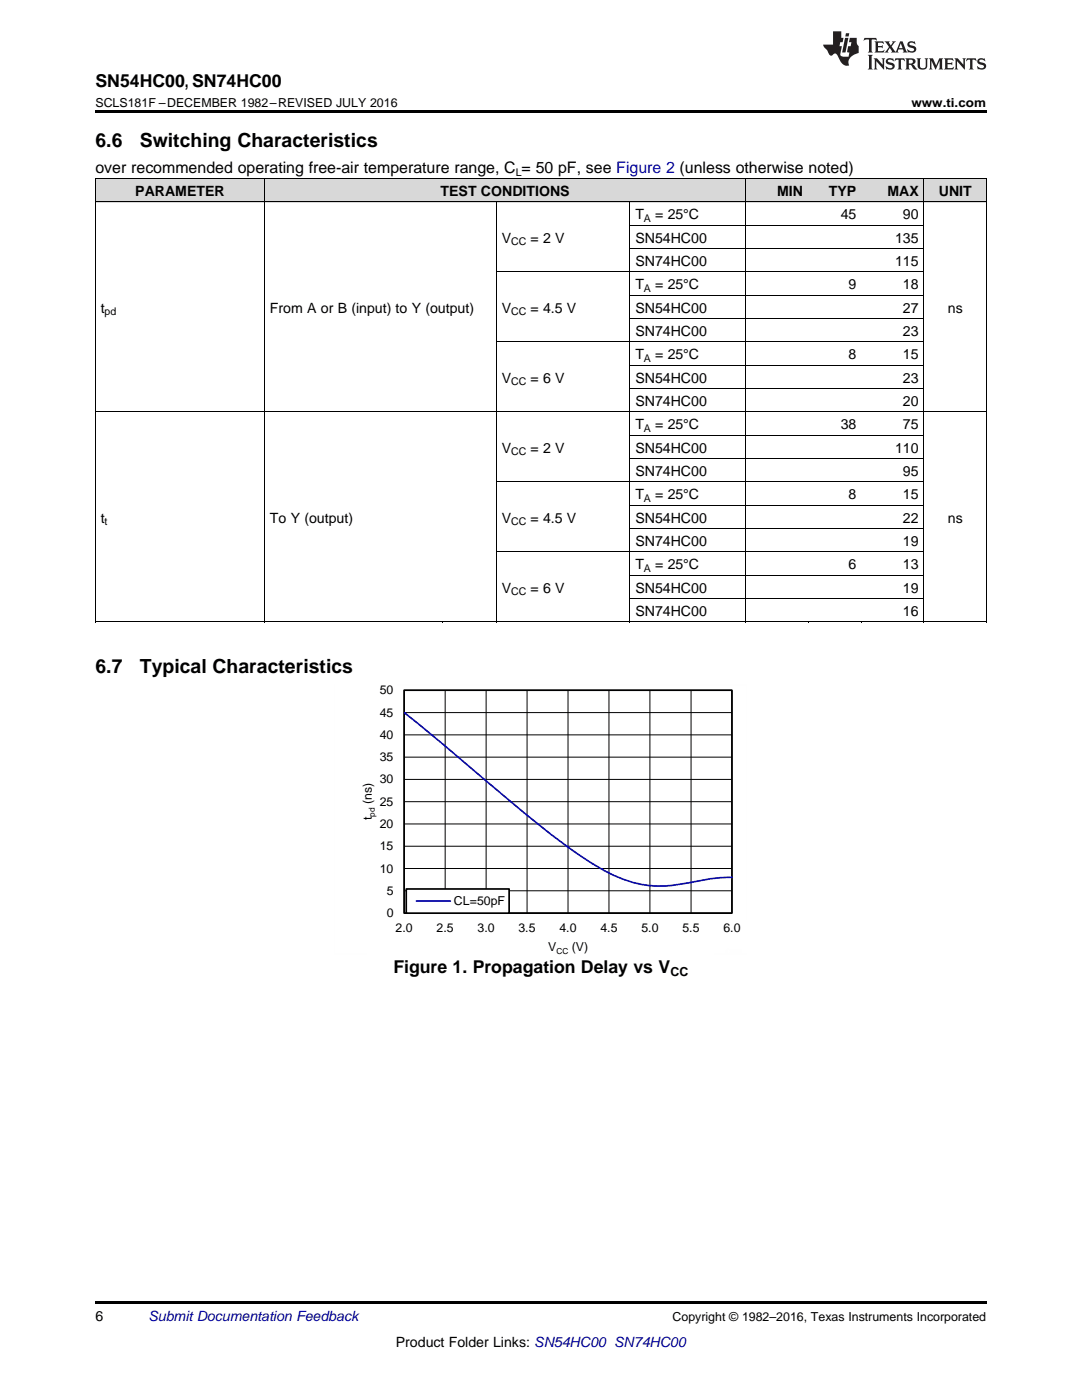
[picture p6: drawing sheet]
<svg xmlns="http://www.w3.org/2000/svg" width="216mm" height="279mm" viewBox="0 0 216 279" stroke-linecap="round" stroke-linejoin="round" font-family="sans-serif">
<g fill="#d8d8d8">
<path d="M19 35.7h12.5v4.7h-12.5z"/>
<path d="M31.5 35.7h21.3v4.7h-21.3z"/>
<path d="M52.8 35.7h35.6v4.7h-35.6z"/>
<path d="M88.4 35.7h10.7v4.7h-10.7z"/>
<path d="M99.1 35.7h26.6v4.7h-26.6z"/>
<path d="M125.7 35.7h23.1v4.7h-23.1z"/>
<path d="M148.8 35.7h12.5v4.7h-12.5z"/>
<path d="M161.3 35.7h10.6v4.7h-10.6z"/>
<path d="M171.9 35.7h12.5v4.7h-12.5z"/>
<path d="M184.4 35.7h12.4v4.7h-12.4z"/>
</g>
<path d="M19 259.7h177.8v.5h-177.8z" fill="#000"/>
<g fill="none" stroke="#000" stroke-width=".2">
<path d="M80.7 137.8h65.4v44.4h-65.4zM88.8 137.8v44.4M97 137.8v44.4M105.2 137.8v44.4M113.3 137.8v44.4M121.5 137.8v44.4M129.7 137.8v44.4M137.9 137.8v44.4M80.7 160h65.4M80.7 155.5h65.4M80.7 151.1h65.4M80.7 146.7h65.4"/>
<path d="M80.7 142.2h65.4M80.7 177.8h65.4M80.7 173.3h65.4M80.7 168.9h65.4M80.7 164.4h65.4"/>
</g>
<path d="M80.6 137.7h65.4v44.5h-65.4z" fill="none" stroke="#000" stroke-width=".34"/>
<path d="M80.6 142.2l5.8 4.6 11.8 10a189.1 189.1 0 0 0 20.2 15.7 23.9 23.9 0 0 0 15 4.3l1.4-.2a62.4 62.4 0 0 1 11.3-1.5" fill="none" stroke="#00f" stroke-width=".34"/>
<path d="M81.1 177.4h20.5v4.8h-20.5z" fill-rule="evenodd" fill="#fff"/>
<path d="M81.1 177.4h20.5v4.8h-20.5z" fill="none" stroke="#000" stroke-width=".34"/>
<path d="M83.1 179.8h6.8" fill="none" stroke="#00f" stroke-width=".34"/>
<path d="M66.7 136.7v53.8M79.3 136.7h69.7M149 136.7v46.7M66.7 190.5h6.4M142.6 190.5h6.4" fill="none" stroke="#fefefe" stroke-width=".2" stroke-dasharray=".4 .1" stroke-linecap="butt"/>
<g fill="none" stroke="#000" stroke-width=".2">
<path d="M19 35.6h177.8M19.1 35.7v88.5M52.8 35.7v88.5M148.8 35.7v88.5M184.3 35.7v88.5M196.8 35.7v88.5M19 40.3h177.8M99 40.3v83.9M99.1 54.3h85.3M125.7 40.3v83.9M125.7 58.9h58.7M125.7 49.6h58.7"/>
<path d="M125.7 45h58.7M99.1 68.2h85.3M125.7 77.6h58.7M125.7 72.9h58.7M125.7 63.6h58.7M19 82.2h177.8M99.1 96.2h85.3M125.7 91.5h58.7M125.7 86.9h58.7M99.1 110.2h85.3M125.7 119.5h58.7M125.7 114.8h58.7"/>
<path d="M125.7 105.5h58.7M125.7 100.8h58.7M19 124.1h177.8"/>
</g>
<path d="M19 22h177.8v.5h-177.8zM19 124.1l.2 .1zM52.7 124.1l.1 .1zM88.3 124.1l.1 .1zM99 124.1l.1 .1zM125.6 124.1l.1 .1zM148.7 124.1l.1 .1zM161.2 124.1l.1 .1zM171.8 124.1l.1 .1zM184.3 124.1l.1 .1zM196.7 124.1l.1 .1z" fill="#000"/>
<g fill="#231f20">
<path d="M172.5 7.6l-.1 .5 .4-.2h.6v.1v2.1l-.2 .4h.9l-.2-.4v-2.1l.1-.1h.5l.5 .2-.2-.5zM174.5 8.3l.2 .3v1.5l-.2 .4h1.8l.2-.6a1.04 1.04 0 0 1-1.3 .2v-.7h.6l.3 .2v-.6l-.3 .2h-.6v-.6l.8-.1 .4 .3-.2-.5zM176.5 8.3l.9 1.1-.9 1.1h.8l-.2-.2 .4-.7 .5 .7-.2 .2h1.5l-.2-.2 .2-.4h.9l.1 .4-.2 .2h1l-.3-.3-.7-1.9h-.5l-.9 2-.8-1 .9-1h-.8l.1 .3-.4 .5-.3-.6 .1-.2zM179.7 8.6l.4 1h-.7zM181.3 8.4a.63 .63 0 0 0-.2 .7 .63 .63 0 0 0 .6 .4l.6 .2 .1 .2a.75 .75 0 0 1-.7 .4 .75 .75 0 0 1-.6-.5l.1 .7 .1-.1a1.11 1.11 0 0 0 1.5-.6 1.13 1.13 0 0 0-1.2-.8l-.1-.4a1.04 1.04 0 0 1 1.2 .2l-.2-.5-.2 .1-.4-.2zM173.2 10.9l.2 .4v2.2l-.2 .4h1l-.3-.4v-2.2l.3-.4zM174.3 11.6l.3 .4v1.5l-.3 .4h.8l-.2-.4v-1.3l1.5 1.7v-1.9l.2-.4h-.7l.2 .4v.9l-1.1-1.3zM177 11.8a.62 .62 0 0 0-.2 .7 .62 .62 0 0 0 .6 .4l.6 .1 .1 .3a.76 .76 0 0 1-.7 .3 .76 .76 0 0 1-.7-.4l.2 .7 .1-.1a1.11 1.11 0 0 0 1.5-.6 1.13 1.13 0 0 0-1.2-.8l-.1-.4a1.04 1.04 0 0 1 1.2 .2l-.2-.6-.2 .1-.5-.1zM178.7 11.6l-.2 .6a.61 .61 0 0 1 .8-.3v1.6l-.2 .4h.9l-.2-.4v-1.6a.63 .63 0 0 1 .7 .3l-.1-.6zM180.6 11.6l.3 .4v1.5l-.3 .4h1l-.2-.2-.1-.8 .6 .2a.76 .76 0 0 0 1.2 .7l-1-1a.58 .58 0 0 0 .6-.5 .58 .58 0 0 0-.5-.6zM181.4 11.9h.1a.45 .45 0 0 1 .5 .1 .45 .45 0 0 1 .1 .5l-.8 .2zM182.9 11.6l.2 .2a2.17 2.17 0 0 0 .3 1.9 .99 .99 0 0 0 1.6-.6v-1.1l.2-.4h-.7l.2 .2a1.92 1.92 0 0 1-.2 1.8 .6 .6 0 0 1-.9-.5v-1.1l.2-.4zM185.4 11.6l.2 .4v1.5l-.2 .4h.7l-.2-.4v-1.4l.8 1.8 .8-1.8v1.4l-.2 .4h.9l-.2-.4v-1.5l.2-.4h-.8l-.6 1.5-.6-1.5zM188.4 11.6l.2 .4v1.5l-.2 .4h1.8l.1-.6a1.04 1.04 0 0 1-1.2 .1v-.6h.5l.4 .2v-.6l-.4 .2h-.5v-.7h.8l.3 .3-.1-.6zM190.5 11.6l.2 .4v1.5l-.2 .4h.7l-.2-.4v-1.3l1.5 1.7v-1.9l.2-.4h-.7l.2 .4v.9l-1.1-1.3zM192.9 11.6l-.1 .6a.61 .61 0 0 1 .7-.3l.1 1.6-.3 .4h1l-.3-.4 .1-1.6a.63 .63 0 0 1 .7 .3l-.1-.6zM195.2 11.8a.62 .62 0 0 0-.2 .7 .62 .62 0 0 0 .6 .4l.6 .1 .1 .3a.76 .76 0 0 1-.7 .3 .76 .76 0 0 1-.6-.4l.1 .7 .1-.1a1.11 1.11 0 0 0 1.6-.6 1.13 1.13 0 0 0-1.3-.8l-.1-.4a1.04 1.04 0 0 1 1.2 .2l-.1-.6-.2 .1-.5-.1z"/>
<path d="M166.2 6.3v2.6h-1.9v.4l.8 .9a.91 .91 0 0 0 1 .8 .56 .56 0 0 1 .5-.3 .56 .56 0 0 1 .5 .3l.4 .8a1.53 1.53 0 0 0 1.9 1.2 1.54 1.54 0 0 1 1-2.1l.9-.3v-1.4a1.52 1.52 0 0 1-.4-1.6h-1.3l-.2 .8h.5l-.2 .8h-.5l-.1 1v.2l.4 .1-.2 .8a1.93 1.93 0 0 1-1.6-.3l.3-1.8h-.5l.2-.8h.4l.2-.8h-.4v-1.3zM168.6 7.6l-.6 2.9h.7l.6-2.9zM168.8 6.6l-.1 .7h.6l.2-.7z"/>
</g>
<g font-size="3.9">
<text x="19" y="29.3">6.6</text>
<text x="27.9" y="29.3">Switching Characteristics</text>
<text x="19" y="134.3">6.7</text>
<text x="27.9" y="134.3">Typical Characteristics</text>
</g>
<g font-size="3.5">
<text x="19" y="17.3">SN54HC00, SN74HC00</text>
<text x="78.5" y="194.2">Figure 1. Propagation Delay vs V</text>
</g>
<text font-size="3.2" x="19" y="34.4">over recommended operating free-air temperature range, C = 50 pF, see Figure 2 (unless otherwise noted)</text>
<g font-size="2.8">
<text x="27" y="39.1">PARAMETER</text>
<text x="87.9" y="39.1">TEST CONDITIONS</text>
<text x="155" y="39.1">MIN</text>
<text x="165.4" y="39.1">TYP</text>
<text x="177.1" y="39.1">MAX</text>
<text x="187.3" y="39.1">UNIT</text>
<text x="126.8" y="43.7">T</text>
<text x="130.7" y="43.7">= 25°C</text>
<text x="167.7" y="43.7">45</text>
<text x="180.2" y="43.7">90</text>
<text x="100.1" y="48.4">V</text>
<text x="105.9" y="48.4">= 2 V</text>
<text x="126.8" y="48.4">SN54HC00</text>
<text x="126.8" y="53.1">SN74HC00</text>
<text x="178.6" y="48.4">135</text>
<text x="178.6" y="53.1">115</text>
<text x="126.8" y="57.7">T</text>
<text x="130.7" y="57.7">= 25°C</text>
<text x="169.3" y="57.7">9</text>
<text x="180.2" y="57.7">18</text>
<text x="20.1" y="62.4">t</text>
<text x="53.9" y="62.4">From A or B (input) to Y (output)</text>
<text x="100.1" y="62.4">V</text>
<text x="105.9" y="62.4">= 4.5 V</text>
<text x="126.8" y="62.4">SN54HC00</text>
<text x="180.2" y="62.4">27</text>
<text x="189.1" y="62.4">ns</text>
<text x="126.8" y="67">SN74HC00</text>
<text x="126.8" y="71.7">T</text>
<text x="130.7" y="71.7">= 25°C</text>
<text x="169.3" y="71.7">8</text>
<text x="180.2" y="67">23</text>
<text x="180.2" y="71.7">15</text>
<text x="100.1" y="76.3">V</text>
<text x="105.9" y="76.3">= 6 V</text>
<text x="126.8" y="76.3">SN54HC00</text>
<text x="180.2" y="76.3">23</text>
<text x="126.8" y="81">SN74HC00</text>
<text x="180.2" y="81">20</text>
<text x="126.8" y="85.7">T</text>
<text x="130.7" y="85.7">= 25°C</text>
<text x="167.7" y="85.7">38</text>
<text x="180.2" y="85.7">75</text>
<text x="100.1" y="90.3">V</text>
<text x="105.9" y="90.3">= 2 V</text>
<text x="126.8" y="90.3">SN54HC00</text>
<text x="126.8" y="95">SN74HC00</text>
<text x="178.6" y="90.3">110</text>
<text x="180.2" y="95">95</text>
<text x="126.8" y="99.6">T</text>
<text x="130.7" y="99.6">= 25°C</text>
<text x="169.3" y="99.6">8</text>
<text x="180.2" y="99.6">15</text>
<text x="20.1" y="104.3">t</text>
<text x="53.9" y="104.3">To Y (output)</text>
<text x="100.1" y="104.3">V</text>
<text x="105.9" y="104.3">= 4.5 V</text>
<text x="126.8" y="104.3">SN54HC00</text>
<text x="180.2" y="104.3">22</text>
<text x="189.1" y="104.3">ns</text>
<text x="126.8" y="108.9">SN74HC00</text>
<text x="126.8" y="113.6">T</text>
<text x="130.7" y="113.6">= 25°C</text>
<text x="169.3" y="113.6">6</text>
<text x="180.2" y="108.9">19</text>
<text x="180.2" y="113.6">13</text>
<text x="100.1" y="118.3">V</text>
<text x="105.9" y="118.3">= 6 V</text>
<text x="126.8" y="118.3">SN54HC00</text>
<text x="180.2" y="118.3">19</text>
<text x="126.8" y="122.9">SN74HC00</text>
<text x="180.2" y="122.9">16</text>
<text x="19" y="263.6">6</text>
<text x="79" y="268.9">Product Folder Links: SN54HC00 SN74HC00</text>
</g>
<text font-size="2.8" fill="#0000c8" x="29.6" y="263.6">Submit Documentation Feedback</text>
<g font-size="2.5">
<text x="19" y="21.4">SCLS181F –DECEMBER 1982–REVISED JULY 2016</text>
<text x="181.9" y="21.4">www.ti.com</text>
<text x="75.8" y="143">45</text>
<text x="75.8" y="138.6">50</text>
<text x="75.8" y="147.5">40</text>
<text x="75.8" y="151.9">35</text>
<text x="74.2" y="160.5" transform="rotate(-90 74.2 160.5)">(ns)</text>
<text x="75.8" y="160.8">25</text>
<text x="75.8" y="156.4">30</text>
<text x="74.2" y="163.7" transform="rotate(-90 74.2 163.7)">t</text>
<text x="75.8" y="165.2">20</text>
<text x="75.8" y="169.7">15</text>
<text x="75.8" y="174.1">10</text>
<text x="77.2" y="178.6">5</text>
<text x="77.2" y="183">0</text>
<text x="78.9" y="186">2.0</text>
<text x="87.1" y="186">2.5</text>
<text x="90.6" y="180.6">CL=50pF</text>
<text x="95.3" y="186">3.0</text>
<text x="103.5" y="186">3.5</text>
<text x="111.6" y="186">4.0</text>
<text x="119.8" y="186">4.5</text>
<text x="128" y="186">5.0</text>
<text x="136.2" y="186">5.5</text>
<text x="144.3" y="186">6.0</text>
<text x="109.4" y="189.9">V</text>
<text x="114.1" y="189.9">(V)</text>
<text x="133.8" y="194.9">CC</text>
<text x="134.2" y="263.6">Copyright © 1982–2016, Texas Instruments Incorporated</text>
</g>
<g font-size="2.1">
<text x="102.9" y="35.1">L</text>
<text x="128.5" y="44.3">A</text>
<text x="102" y="49">CC</text>
<text x="128.5" y="58.3">A</text>
<text x="20.9" y="62.9">pd</text>
<text x="102" y="62.9">CC</text>
<text x="102" y="76.9">CC</text>
<text x="128.5" y="72.2">A</text>
<text x="128.5" y="86.2">A</text>
<text x="102" y="90.9">CC</text>
<text x="128.5" y="100.2">A</text>
<text x="20.9" y="104.8">t</text>
<text x="102" y="104.8">CC</text>
<text x="102" y="118.8">CC</text>
<text x="128.5" y="114.2">A</text>
</g>
<g font-size="1.7">
<text x="74.8" y="163" transform="rotate(-90 74.8 163)">pd</text>
<text x="111" y="190.5">CC</text>
</g>
</svg>
